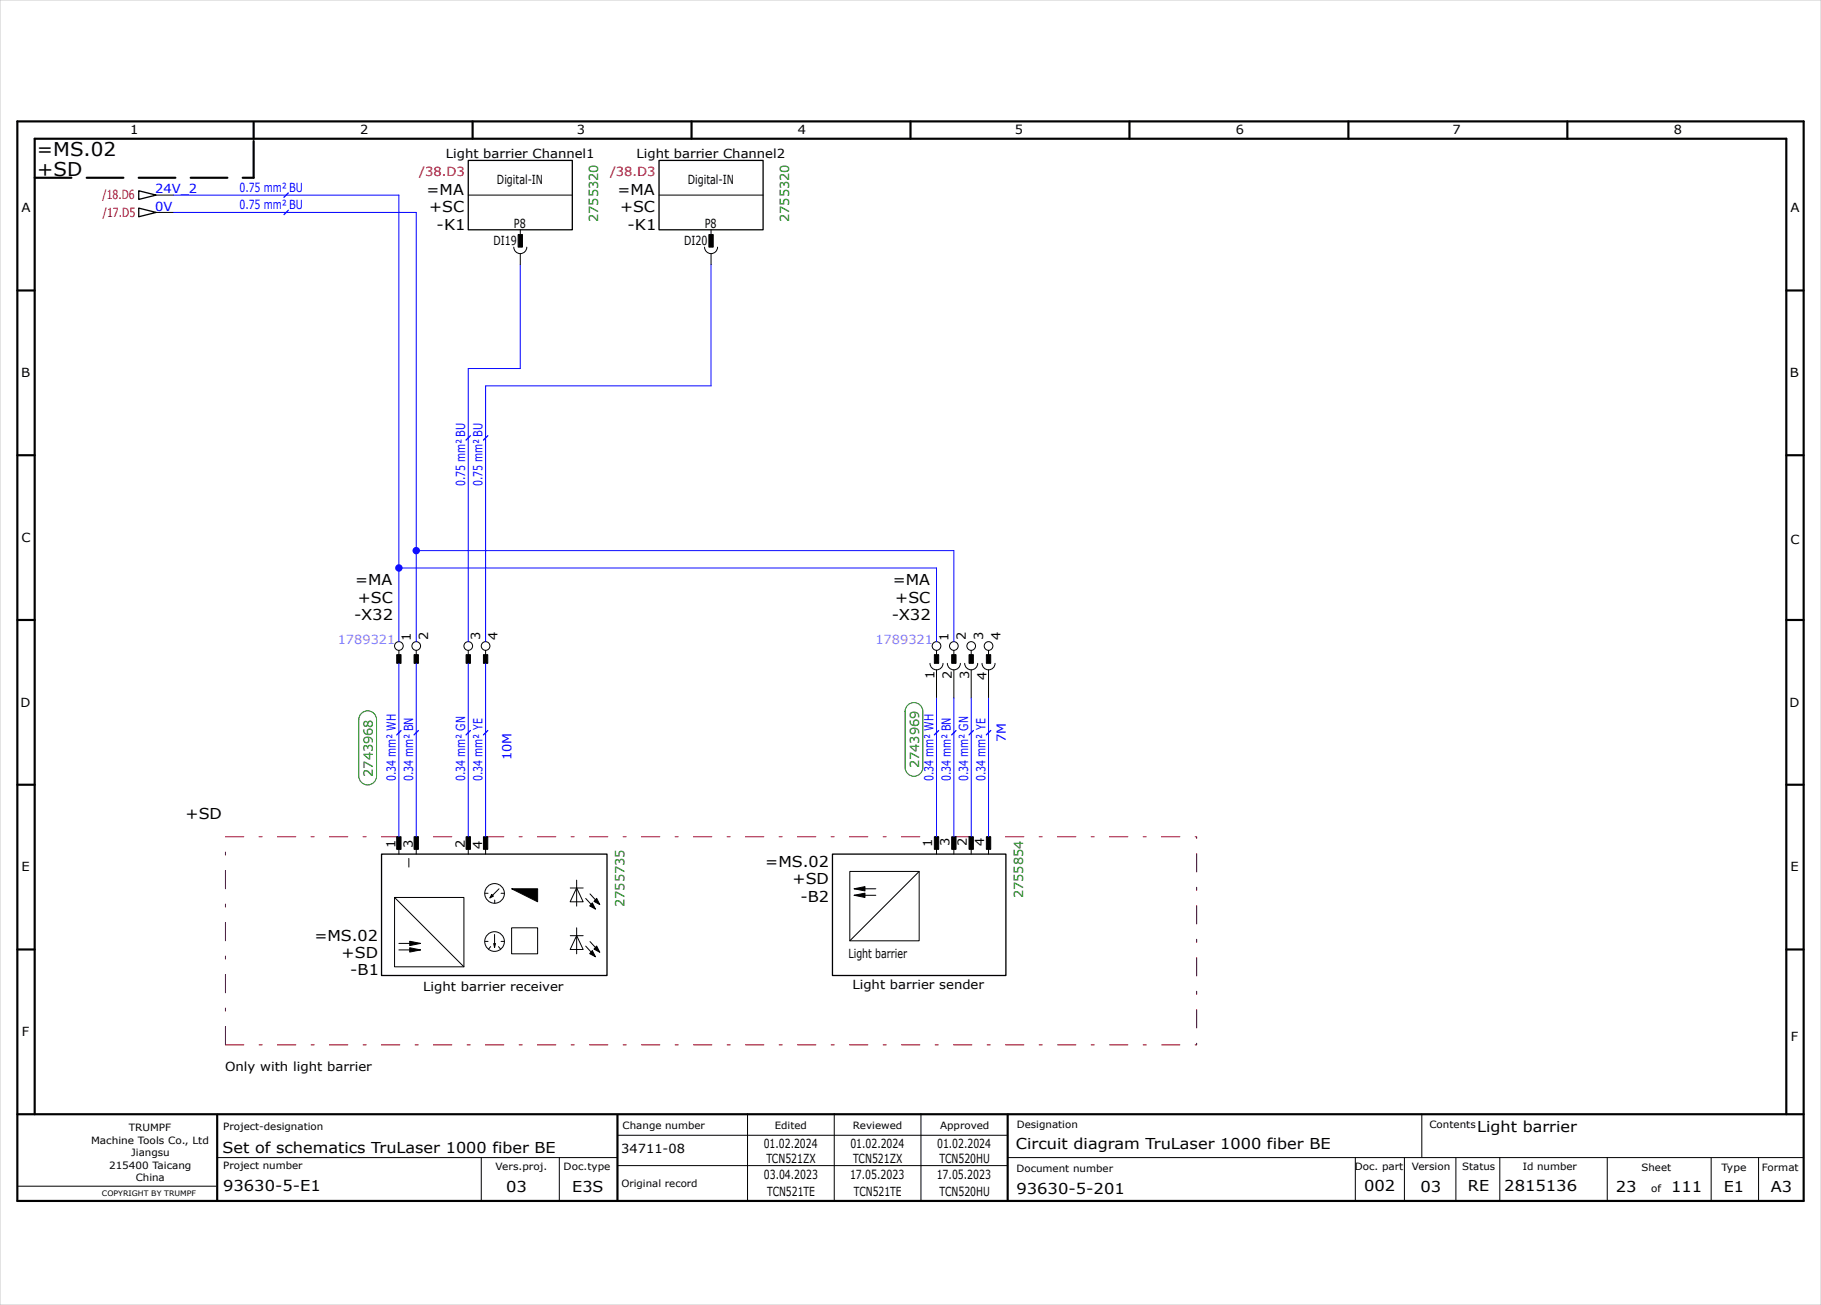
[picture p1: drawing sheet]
<svg xmlns="http://www.w3.org/2000/svg" width="420mm" height="301mm" viewBox="0 0 420 301" stroke-linecap="round" stroke-linejoin="round" font-family="sans-serif">
<g fill="none" stroke="#000" stroke-width=".5">
<path d="M4 28h412v249h-412zM58.5 28.2v3.8M109 28v4M159.5 28v4M210 28v4M260.5 28v4M311 28v4M361.5 28v4M4 67h4M412 67h4M4 105h4M412 105h4"/>
<path d="M4 143h4M412 143h4M4 181h4M412 181h4M4 219h4M412 219h4M4 257h412M8 257v-225h404v225M50.1 257.1v19.8M142.4 257.2v19.8M232.4 257.1v19.7"/>
</g>
<g fill="none" stroke="#000" stroke-width=".23">
<path d="M36 45h4M36 49h4M108 45h24M118.5 57a1.5 1.5 0 0 0 1.5 1.5 1.5 1.5 0 0 0 1.5-1.5M120 53v1M120 58.5v2.5M152 45h24M162.5 57a1.5 1.5 0 0 0 1.5 1.5 1.5 1.5 0 0 0 1.5-1.5M164 53v1M164 58.5v2.5M92 150v2M96 150v2"/>
<path d="M108 150v2M112 150v2M214.5 153a1.5 1.5 0 0 0 1.5 1.5 1.5 1.5 0 0 0 1.5-1.5M216 150v2M216 154.5v6.5M218.5 153a1.5 1.5 0 0 0 1.5 1.5 1.5 1.5 0 0 0 1.5-1.5M220 150v2M220 154.5v6.5M222.5 153a1.5 1.5 0 0 0 1.5 1.5 1.5 1.5 0 0 0 1.5-1.5M224 150v2M224 154.5v6.5M226.5 153a1.5 1.5 0 0 0 1.5 1.5 1.5 1.5 0 0 0 1.5-1.5"/>
<path d="M228 150v2M228 154.5v6.5M92 195v2M94.3 198v2M96 195v2M108 195v2M112 195v2M216 195v2M220 195v2M224 195v2M228 195v2M91 207h16v16h-16z"/>
<path d="M91 207l16 16M92 219.1h5M92 217.6h5M111.9 206h.7M111.9 217.1h.7M113.2 218.3l-.5 .6M114.1 215.5v3M114.1 207.6v.7M115 218.3l.5 .6M115.1 205l-2.1 2.1M115.6 206h.7M115.6 217.1h.7"/>
<path d="M118 214h6v6h-6zM131.5 215.8h3M131.5 204.8h3M133 215.8l1.5 3.2h-3zM133 204.8l1.5 3.2h-3zM133 203v6M133 214v6M135.1 218.2l2.2 2.5M135.1 207.2l2.2 2.5M136.1 217.2l2.2 2.4M136.1 206.2l2.2 2.4M196 201h16v16h-16z"/>
<path d="M197 205h5M197 206.5h5M212 201l-16 16M172.4 256.9v20M192.4 256.9v20M212.4 256.9v20M327.9 256.9v10M4.1 273.6h45.7M50.1 267h92.2M111 267v10M129 267v10M142.4 261.9h90"/>
<path d="M142.4 268.9h90M232.5 267h183.5M312.6 267v10M323.9 267.1v10M335.8 267.1v10M345.9 267v10.1M370.7 267v9.8M394.7 267.1v10M405.6 267v10"/>
<circle cx="92" cy="149" r="1"/>
<circle cx="96" cy="149" r="1"/>
<circle cx="108" cy="149" r="1"/>
<circle cx="112" cy="149" r="1"/>
<circle cx="216" cy="149" r="1"/>
<circle cx="220" cy="149" r="1"/>
<circle cx="224" cy="149" r="1"/>
<circle cx="228" cy="149" r="1"/>
<circle cx="114.1" cy="206.1" r="2.27"/>
<circle cx="114.1" cy="217.2" r="2.27"/>
</g>
<path d="M8 41h50.5M58.5 41v-8.8" fill="none" stroke="#000" stroke-width=".5" stroke-dasharray="8.5 3.5"/>
<path d="M0 0h420v301h-420z" fill="none" stroke="#c9c9c9" stroke-width=".23"/>
<path d="M52 193h224v48h-224z" fill="none" stroke="#800000" stroke-width=".23" stroke-dasharray="4.2 3.5 .7 3.5"/>
<g fill="#000" stroke="#000" stroke-width=".23">
<path d="M94.5 218.6l2.5 .5-2.5 .5zM94.5 217.1l2.5 .5-2.5 .5zM113.4 206.3l.4 .4-.8 .4zM113.9 217.6h.4l-.2 .9zM118 205h6v3zM136.6 208.2l.7 1.5-1.3-.7zM137.6 218.2l.7 1.4-1.3-.7zM137.6 207.2l.7 1.4-1.3-.7zM197 205l2.5-.5v1zM197 206.5l2.5-.5v1zM136.6 219.2l.7 1.5-1.3-.7z"/>
<path d="M119.5 54.1h1v2.9h-1z" fill-rule="evenodd"/>
<path d="M163.5 54.1h1v2.9h-1z" fill-rule="evenodd"/>
<path d="M91.5 151h1v2h-1z" fill-rule="evenodd"/>
<path d="M95.5 151h1v2h-1z" fill-rule="evenodd"/>
<path d="M107.5 151h1v2h-1z" fill-rule="evenodd"/>
<path d="M111.5 151h1v2h-1z" fill-rule="evenodd"/>
<path d="M215.5 151h1v2h-1z" fill-rule="evenodd"/>
<path d="M219.5 151h1v2h-1z" fill-rule="evenodd"/>
<path d="M223.5 151h1v2h-1z" fill-rule="evenodd"/>
<path d="M227.5 151h1v2h-1z" fill-rule="evenodd"/>
<path d="M91.5 193h1v2.9h-1z" fill-rule="evenodd"/>
<path d="M95.5 193h1v2.9h-1z" fill-rule="evenodd"/>
<path d="M107.5 193h1v2.9h-1z" fill-rule="evenodd"/>
<path d="M111.5 193h1v2.9h-1z" fill-rule="evenodd"/>
<path d="M215.5 193h1v2.9h-1z" fill-rule="evenodd"/>
<path d="M219.5 193h1v2.9h-1z" fill-rule="evenodd"/>
<path d="M223.5 193h1v2.9h-1z" fill-rule="evenodd"/>
<path d="M227.5 193h1v2.9h-1z" fill-rule="evenodd"/>
</g>
<path d="M108 37h24v16h-24zM152 37h24v16h-24zM32 44l4 1-4 1zM32 48l4 1-4 1zM88 197h52v28h-52zM192 197h40v28h-40z" fill="none" stroke="#000" stroke-width=".3"/>
<g fill="none" stroke="#00f" stroke-width=".23">
<path d="M40 49h56v99M40 45h52v103M120 61v24h-12v63M164 61v28h-52v59M92 131h124v17M96 127h124v21M92 153v40M96 153v40M108 153v40M112 153v40M216 161v32M220 161v32"/>
<path d="M224 161v32M228 161v32"/>
</g>
<g fill="#fff" stroke="#008000" stroke-width=".23">
<path d="M83.4 164.6a2.05 2.05 0 0 1 2.2-.5 2.05 2.05 0 0 1 1.3 1.9v13a2.05 2.05 0 0 1-2.1 2 2.05 2.05 0 0 1-2-2v-13v-.5z" fill-rule="evenodd"/>
<path d="M209.4 162.7a2.05 2.05 0 0 1 2.2-.5 2.05 2.05 0 0 1 1.2 1.9v12.9a2.05 2.05 0 0 1-2 2 2.05 2.05 0 0 1-2.1-2v-12.9l.1-.5z" fill-rule="evenodd"/>
</g>
<g fill="#00f">
<circle cx="92" cy="131" r=".85"/>
<circle cx="96" cy="127" r=".85"/>
</g>
<path d="M66.5 48.5l-1 1M66.5 44.5l-1 1M108.5 100.5l-1 1M112.5 100.5l-1 1M92.5 168.5l-1 1M96.5 168.5l-1 1M108.5 168.5l-1 1M112.5 168.5l-1 1M216.5 168.5l-1 1M220.5 168.5l-1 1M224.5 168.5l-1 1M228.5 168.5l-1 1" fill="none" stroke="#00f" stroke-width=".3"/>
<g font-size="4.4">
<text x="8.5" y="36">=MS.02</text>
<text x="8.6" y="40.5">+SD</text>
</g>
<g font-size="3.5">
<text x="98.4" y="45">=MA</text>
<text x="142.4" y="45">=MA</text>
<text x="99" y="49">+SC</text>
<text x="100.7" y="53">-K1</text>
<text x="143" y="49">+SC</text>
<text x="144.7" y="53">-K1</text>
<text x="81.9" y="135">=MA</text>
<text x="205.9" y="135">=MA</text>
<text x="81.7" y="143">-X32</text>
<text x="82.5" y="139">+SC</text>
<text x="205.7" y="143">-X32</text>
<text x="206.5" y="139">+SC</text>
<text x="42.8" y="189">+SD</text>
<text x="176.5" y="200">=MS.02</text>
<text x="182.8" y="204">+SD</text>
<text x="184.6" y="208">-B2</text>
<text x="72.5" y="217">=MS.02</text>
<text x="78.8" y="221">+SD</text>
<text x="80.8" y="225">-B1</text>
<text x="340.7" y="261">Light barrier</text>
<text x="51.3" y="266">Set of schematics TruLaser 1000 fiber BE</text>
<text x="234.3" y="265">Circuit diagram TruLaser 1000 fiber BE</text>
<text x="51.5" y="274.7">93630-5-E1</text>
<text x="116.8" y="274.9">03</text>
<text x="132" y="274.9">E3S</text>
<text x="234.4" y="275.3">93630-5-201</text>
<text x="314.6" y="274.8">002</text>
<text x="327.6" y="274.9">03</text>
<text x="338.6" y="274.8">RE</text>
<text x="346.9" y="274.7">2815136</text>
<text x="372.7" y="275">23</text>
<text x="385.4" y="275">111</text>
<text x="397.6" y="275">E1</text>
<text x="408.4" y="275">A3</text>
</g>
<g font-size="2.9">
<text x="30" y="31">1</text>
<text x="83" y="31">2</text>
<text x="133.1" y="31">3</text>
<text x="184.1" y="31">4</text>
<text x="234.1" y="31">5</text>
<text x="285" y="31">6</text>
<text x="335" y="31">7</text>
<text x="386" y="31">8</text>
<text x="102.8" y="36.5">Light barrier Channel1</text>
<text x="146.8" y="36.5">Light barrier Channel2</text>
<text x="114.6" y="42.5">Digital-IN</text>
<text x="158.6" y="42.5">Digital-IN</text>
<text x="5" y="49">A</text>
<text x="118.5" y="52.5">P8</text>
<text x="162.5" y="52.5">P8</text>
<text x="413" y="49">A</text>
<text x="113.8" y="56.5">DI19</text>
<text x="157.8" y="56.5">DI20</text>
<text x="4.8" y="87">B</text>
<text x="412.8" y="87">B</text>
<text x="5" y="125">C</text>
<text x="413" y="125.5">C</text>
<text x="94.8" y="147.9" transform="rotate(-90 94.8 147.9)">1</text>
<text x="98.7" y="147.7" transform="rotate(-90 98.7 147.7)">2</text>
<text x="110.8" y="147.7" transform="rotate(-90 110.8 147.7)">3</text>
<text x="114.8" y="147.6" transform="rotate(-90 114.8 147.6)">4</text>
<text x="218.8" y="147.9" transform="rotate(-90 218.8 147.9)">1</text>
<text x="222.7" y="147.7" transform="rotate(-90 222.7 147.7)">2</text>
<text x="226.8" y="147.7" transform="rotate(-90 226.8 147.7)">3</text>
<text x="230.7" y="147.6" transform="rotate(-90 230.7 147.6)">4</text>
<text x="215.5" y="156.6" transform="rotate(-90 215.5 156.6)">1</text>
<text x="219.5" y="156.7" transform="rotate(-90 219.5 156.7)">2</text>
<text x="223.5" y="156.7" transform="rotate(-90 223.5 156.7)">3</text>
<text x="227.5" y="156.8" transform="rotate(-90 227.5 156.8)">4</text>
<text x="4.8" y="163">D</text>
<text x="412.7" y="163">D</text>
<text x="91.2" y="195.6" transform="rotate(-90 91.2 195.6)">1</text>
<text x="95.2" y="195.7" transform="rotate(-90 95.2 195.7)">3</text>
<text x="107.2" y="195.7" transform="rotate(-90 107.2 195.7)">2</text>
<text x="111.2" y="195.8" transform="rotate(-90 111.2 195.8)">4</text>
<text x="215" y="195.4" transform="rotate(-90 215 195.4)">1</text>
<text x="219" y="195.2" transform="rotate(-90 219 195.2)">3</text>
<text x="223" y="195.2" transform="rotate(-90 223 195.2)">2</text>
<text x="227" y="195.1" transform="rotate(-90 227 195.1)">4</text>
<text x="5" y="201">E</text>
<text x="413" y="201">E</text>
<text x="195.7" y="221">Light barrier</text>
<text x="196.6" y="228">Light barrier sender</text>
<text x="97.6" y="228.5">Light barrier receiver</text>
<text x="5.1" y="239">F</text>
<text x="413" y="240">F</text>
<text x="51.9" y="247">Only with light barrier</text>
<text x="143.3" y="266">34711-08</text>
<text x="176.1" y="264.9">01.02.2024</text>
<text x="176.8" y="268.4">TCN521ZX</text>
<text x="196.1" y="264.9">01.02.2024</text>
<text x="196.8" y="268.4">TCN521ZX</text>
<text x="216.1" y="264.9">01.02.2024</text>
<text x="216.7" y="268.4">TCN520HU</text>
<text x="176.2" y="271.9">03.04.2023</text>
<text x="176.9" y="275.9">TCN521TE</text>
<text x="196" y="271.9">17.05.2023</text>
<text x="196.9" y="275.9">TCN521TE</text>
<text x="216" y="271.9">17.05.2023</text>
<text x="216.7" y="275.9">TCN520HU</text>
</g>
<g font-size="2.9" fill="#b60000">
<text x="96.7" y="40.5">/38.D3</text>
<text x="140.7" y="40.5">/38.D3</text>
<text x="23.6" y="46">/18.D6</text>
<text x="23.7" y="50">/17.D5</text>
</g>
<g font-size="2.9" fill="#00f">
<text x="35.8" y="44.6">24V_2</text>
<text x="55.2" y="44.3">0.75 mm² BU</text>
<text x="35.8" y="48.6">0V</text>
<text x="55.2" y="48.3">0.75 mm² BU</text>
<text x="107.3" y="112.2" transform="rotate(-90 107.3 112.2)">0.75 mm² BU</text>
<text x="111.3" y="112.2" transform="rotate(-90 111.3 112.2)">0.75 mm² BU</text>
<text x="232" y="171.2" transform="rotate(-90 232 171.2)">7M</text>
<text x="118" y="175.4" transform="rotate(-90 118 175.4)">10M</text>
<text x="91.3" y="180.2" transform="rotate(-90 91.3 180.2)">0.34 mm² WH</text>
<text x="95.3" y="180.2" transform="rotate(-90 95.3 180.2)">0.34 mm² BN</text>
<text x="107.3" y="180.2" transform="rotate(-90 107.3 180.2)">0.34 mm² GN</text>
<text x="111.3" y="180.2" transform="rotate(-90 111.3 180.2)">0.34 mm² YE</text>
<text x="215.3" y="180.2" transform="rotate(-90 215.3 180.2)">0.34 mm² WH</text>
<text x="219.3" y="180.2" transform="rotate(-90 219.3 180.2)">0.34 mm² BN</text>
<text x="223.3" y="180.2" transform="rotate(-90 223.3 180.2)">0.34 mm² GN</text>
<text x="227.3" y="180.2" transform="rotate(-90 227.3 180.2)">0.34 mm² YE</text>
</g>
<g font-size="2.9" fill="#008000">
<text x="138" y="51.2" transform="rotate(-90 138 51.2)">2755320</text>
<text x="182" y="51.2" transform="rotate(-90 182 51.2)">2755320</text>
<text x="86" y="179.2" transform="rotate(-90 86 179.2)">2743968</text>
<text x="212" y="177.2" transform="rotate(-90 212 177.2)">2743969</text>
<text x="144" y="209.2" transform="rotate(-90 144 209.2)">2755735</text>
<text x="236" y="207.2" transform="rotate(-90 236 207.2)">2755854</text>
</g>
<g font-size="2.9" fill="#f0f">
<text x="77.9" y="148.6">1789321</text>
<text x="201.9" y="148.6">1789321</text>
</g>
<g font-size="2.3">
<text x="21" y="263.8">Machine Tools Co., Ltd</text>
<text x="29.7" y="260.8">TRUMPF</text>
<text x="51.5" y="260.7">Project-designation</text>
<text x="143.6" y="260.4">Change number</text>
<text x="178.7" y="260.4">Edited</text>
<text x="196.7" y="260.4">Reviewed</text>
<text x="216.8" y="260.4">Approved</text>
<text x="234.5" y="260.2">Designation</text>
<text x="329.7" y="260.1">Contents</text>
<text x="25.2" y="269.6">215400 Taicang</text>
<text x="30.3" y="266.7">Jiangsu</text>
<text x="51.5" y="269.7">Project number</text>
<text x="114.3" y="269.9">Vers.proj.</text>
<text x="130" y="269.9">Doc.type</text>
<text x="312.5" y="269.8">Doc. part</text>
<text x="325.6" y="269.9">Version</text>
<text x="337.3" y="269.8">Status</text>
<text x="351.2" y="269.8">Id number</text>
<text x="406.4" y="270">Format</text>
<text x="31.3" y="272.5">China</text>
<text x="143.3" y="273.9">Original record</text>
<text x="234.4" y="270.3">Document number</text>
<text x="378.6" y="270">Sheet</text>
<text x="380.8" y="275">of</text>
<text x="397" y="270">Type</text>
</g>
<text font-size="1.7" x="23.5" y="275.8">COPYRIGHT BY TRUMPF</text>
</svg>
